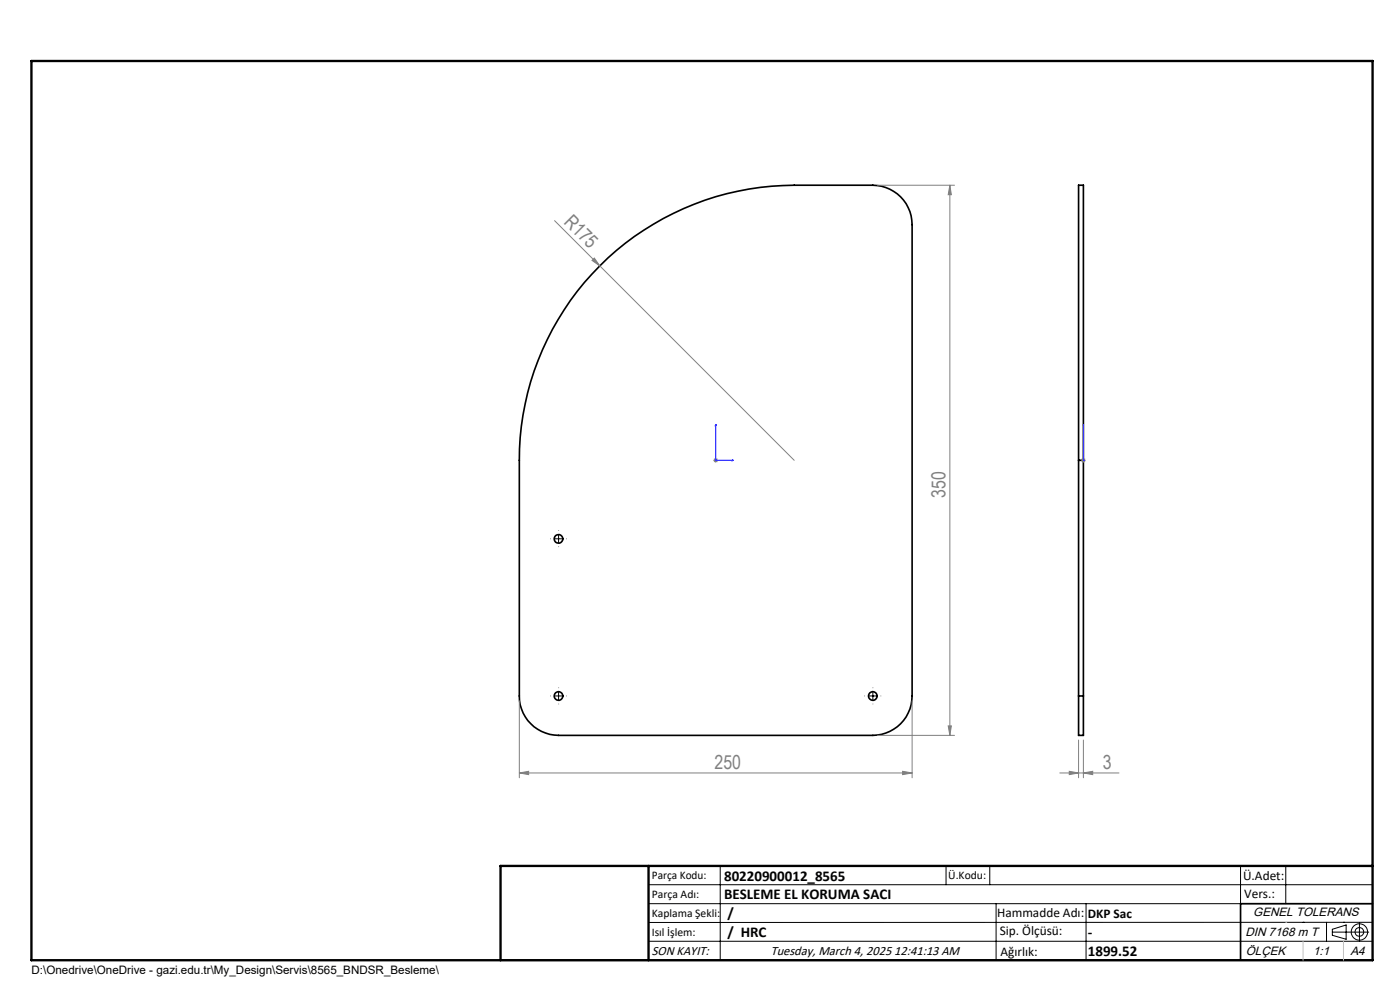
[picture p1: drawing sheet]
<svg xmlns="http://www.w3.org/2000/svg" width="297mm" height="210mm" viewBox="0 0 297 210" stroke-linecap="round" stroke-linejoin="round" font-family="sans-serif">
<g fill="none" stroke="#000" stroke-width=".35">
<path d="M127.2 56.4a58.5 58.5 0 0 1 41.3-17.1h16.7a8.4 8.4 0 0 1 8.3 8.4v99.9a8.4 8.4 0 0 1-8.3 8.4h-66.7a8.4 8.4 0 0 1-8.3-8.4v-50a58.3 58.3 0 0 1 17-41.2zM228.8 97.6v-58.3h1v58.3M228.8 97.6h1M228.8 97.6v50M229.8 97.6v50M228.8 147.6v8.4h1v-8.4M228.8 147.6h1M291.2 191.7h-28v12M106.2 203.7h185"/>
<circle cx="118.5" cy="114.3" r=".92"/>
<circle cx="118.5" cy="147.6" r=".91"/>
<circle cx="185.2" cy="147.6" r=".91"/>
</g>
<g fill="none" stroke="#000" stroke-width=".21">
<path d="M117.7 114.3h1.6M118.5 113.5v1.6M117.7 147.6h1.6M118.5 146.8v1.7M184.3 147.6h1.7M185.2 146.8v1.7M137.6 187.7h153.6M137.6 191.7h153.6M137.6 199.7h153.6M152.8 183.7v20M200.7 183.7v4M210 183.7v4"/>
<path d="M211.3 191.7v12M230.4 191.7v12M263.2 183.7v20M272.8 183.7v8M276.4 195.6h.1M281.4 195.6v4.1M282.6 197.7h7.8M282.6 197.1l3-.9v3l-3-.8zM285 195.6h.1M288.4 195.8v3.8M291.2 195.6l-153.6 .1"/>
<circle cx="288.4" cy="197.7" r="1.74"/>
<circle cx="288.4" cy="197.7" r=".93"/>
</g>
<path d="M151.8 89.9l.1 .4h-.2zM151.8 89.9v7.7h3.9M155.3 97.5l.4 .1-.4 .1zM229.8 97.5v.2zM229.8 89.9v.4v-.4M229.8 97.6h.1M229.8 89.9v7.7" fill="none" stroke="#00f" stroke-width=".21"/>
<g fill="none" stroke="#808080" stroke-width=".21">
<path d="M186.2 39.3h16.3M201.5 39.3l.3 2h-.6zM201.5 39.3v116.7M117.7 46.8l9.5 9.6M126.1 54.7l1.1 1.7-1.6-1.2zM127.2 56.4l41.3 41.2M151.3 97.6h1M151.5 97.3l.7 .7M151.8 97.1v1M152.2 97.3l-.7 .7M229.3 97.6h1M229.5 97.3l.7 .7"/>
<path d="M229.8 97.1v1M230.2 97.3l-.7 .7M110.2 148.7v16.3M186.2 156h16.3M193.5 148.7v16.3M201.2 154h.6l-.3 2zM228.8 157v8M229.8 157v8M110.2 164l1.9-.4v.7zM110.2 164h83.3M191.5 163.6l2 .4-2 .3zM224.8 164h12.6"/>
<path d="M226.8 163.6l2 .4-2 .3zM229.8 164l2-.4v.7z"/>
</g>
<path d="M118.5 112.6v-.1M120.2 114.3h.1M118.5 146v-.1M118.5 149.3v.1M120.2 147.6h.1M183.5 147.6h-.1M185.2 146v-.1M185.2 149.3v.1M186.8 147.6h.1" fill="none" stroke="#000" stroke-width=".21" stroke-dasharray="15.2 1.3 1.3 1.3" stroke-linecap="butt"/>
<path d="M6.7 12.9h284.5v190.8h-284.5zM137.6 183.7v20M291.2 183.7h-185v20" fill="none" stroke="#000" stroke-width=".5"/>
<path d="M272.8 195.6h.1M276.4 199.7v4M285 199.7v4" fill="none" stroke="#c0c0c0" stroke-width=".21"/>
<g fill="#00f">
<path d="M155.3 97.5l.4 .1-.4 .1zM151.8 89.9l.1 .4h-.2z"/>
<path d="M229.8 97.5v.2zM229.8 89.9v.4z"/>
</g>
<g fill="#808080">
<path d="M126.1 54.7l1.1 1.7-1.6-1.2z"/>
<path d="M191.5 163.6l2 .4-2 .3zM110.2 164l1.9-.4v.7z"/>
<path d="M226.8 163.6l2 .4-2 .3zM229.8 164l2-.4v.7z"/>
<path d="M201.5 39.3l.3 2h-.6zM201.2 154h.6l-.3 2z"/>
</g>
<g font-size="4.1" fill="#808080">
<text x="119.4" y="47.3" transform="rotate(45 119.4 47.3)">R175</text>
<text x="200.6" y="105.6" transform="rotate(-90 200.6 105.6)">350</text>
<text x="151.6" y="163">250</text>
<text x="233.9" y="163">3</text>
</g>
<g font-size="3.2">
<text x="153.6" y="190.8">BESLEME EL KORUMA SACI</text>
<text x="153.6" y="186.8">80220900012_8565</text>
<text x="154.3" y="194.8">/</text>
<text x="154.3" y="198.8">/ HRC</text>
<text x="230.8" y="198.7">-</text>
<text x="230.8" y="202.8">1899.52</text>
</g>
<g font-size="2.8">
<text x="263.7" y="186.7">Ü.Adet:</text>
<text x="263.9" y="190.5">Vers.:</text>
<text x="211.5" y="194.5">Hammadde Adı:</text>
<text x="230.8" y="194.7">DKP Sac</text>
<text x="138.3" y="202.6">SON KAYIT:</text>
<text x="163.5" y="202.6">Tuesday, March 4, 2025 12:41:13 AM</text>
<text x="212.1" y="198.4">Sip. Ölçüsü:</text>
<text x="212.2" y="202.7">Ağırlık:</text>
</g>
<g font-size="2.6">
<text x="265.9" y="194.4">GENEL TOLERANS</text>
<text x="264.2" y="198.5">DIN 7168 m T</text>
<text x="264.3" y="202.6">ÖLÇEK</text>
<text x="278.5" y="202.6">1:1</text>
<text x="286.5" y="202.6">A4</text>
</g>
<g font-size="2.5">
<text x="138.3" y="186.4">Parça Kodu:</text>
<text x="138.3" y="190.5">Parça Adı:</text>
<text x="201.2" y="186.5">Ü.Kodu:</text>
<text x="138.3" y="194.5">Kaplama Şekli:</text>
<text x="138.3" y="198.6">Isıl İşlem:</text>
<text x="6.7" y="206.7">D:\Onedrive\OneDrive - gazi.edu.tr\My_Design\Servis\8565_BNDSR_Besleme\</text>
</g>
</svg>
